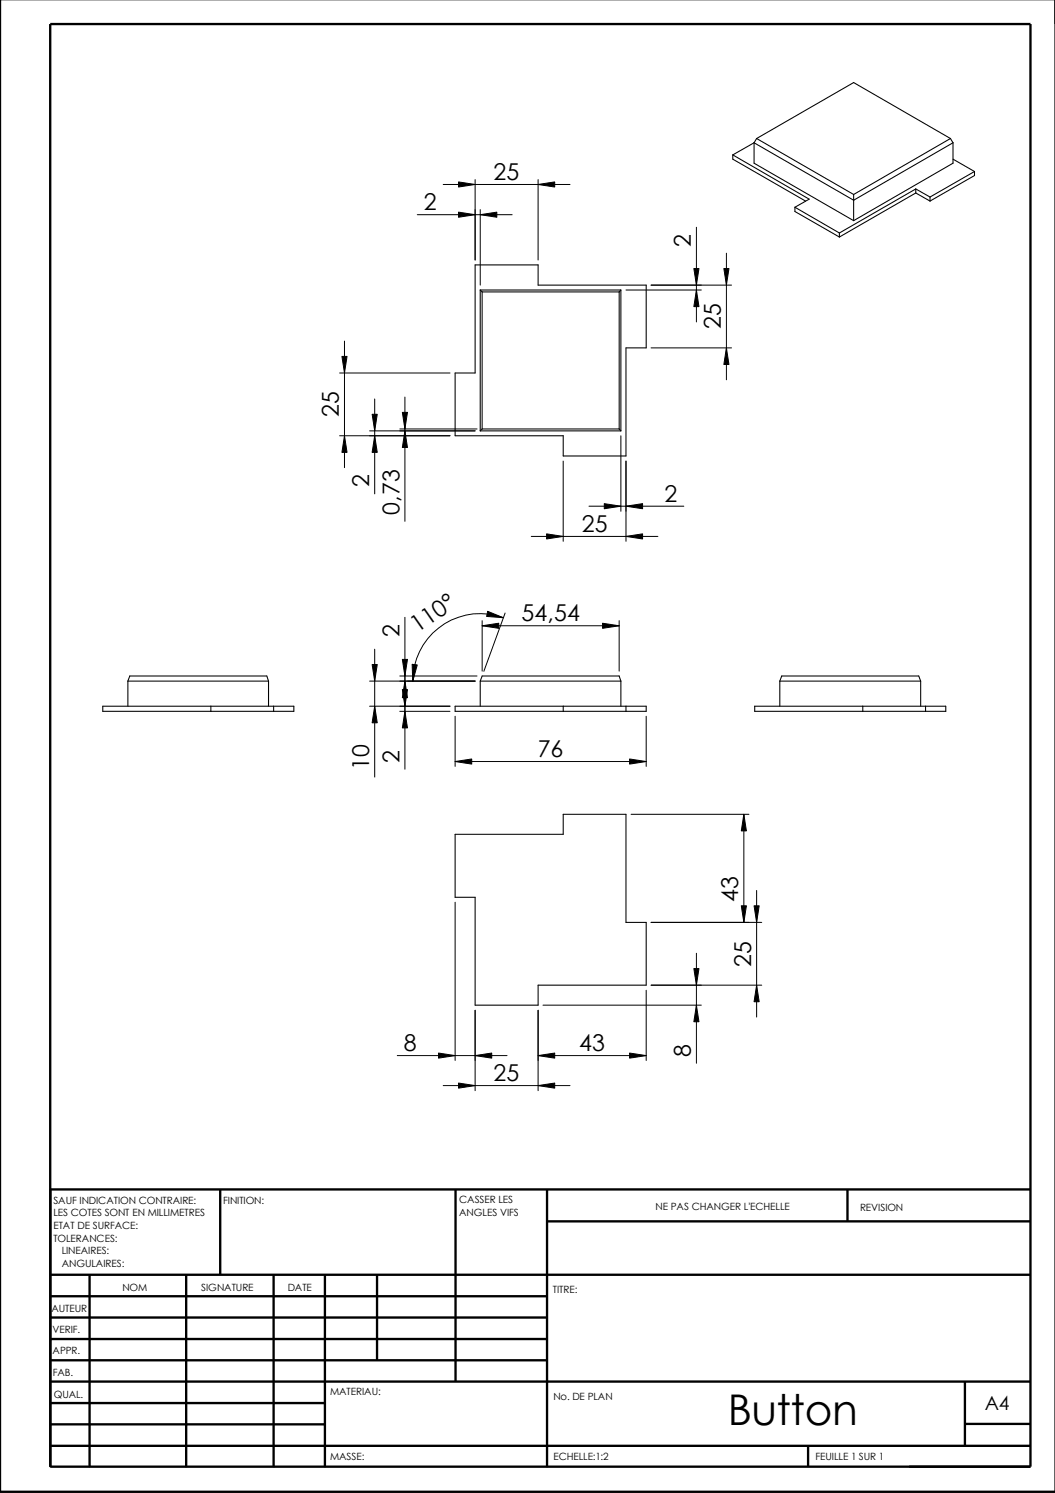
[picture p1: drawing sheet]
<svg xmlns="http://www.w3.org/2000/svg" width="210mm" height="297mm" viewBox="0 0 210 297" stroke-linecap="round" stroke-linejoin="round" font-family="sans-serif">
<g fill="none" stroke="#000" stroke-width=".47">
<path d="M0 -.1v296.9h209.9M10 4.8h195v287h-195zM43.8 236.6v17M90.6 236.6v38.3M108.8 236.6v55.3M168.6 236.6v6.3M205 236.6h-195v55.3M10 257.9h98.8M10 253.6h195M17.8 253.6v38.3M37 253.6v38.3M54.4 253.6v38.3"/>
<path d="M64.6 253.6v38.3M75 253.6v17M108.8 243h96.2M10 262.1h98.8M10 266.4h98.8M10 270.6h98.8M10 279.1h54.6M10 274.9h195M192 274.8v12.7M10 283.4h54.6M10 287.7h195M160.8 287.5v4.3"/>
<path d="M192 283.3h13"/>
</g>
<g fill="none" stroke="#000" stroke-width=".21">
<path d="M145.8 30.8l15.2 8.8-2.8 1.6M145.8 30.8v.9l14.5 8.3M150 28.4v4.1l19.8 11.4M150 28.4l-4.2 2.4M150 28.4l19.8 11.4 19.8-11.4M150.5 27.6l-.5 .8M150.5 27.6l19.3 11.1M150.5 27.6l19.3-11.2 19.3 11.2M169.8 38.7v5.2M182.2 37.6l2.8 1.6M182.2 37.6l-15.2 8.8M182.2 37.6v.8"/>
<path d="M182.2 38.4l-15.2 8.8M182.2 38.4l2.8 1.6M185 39.2v.8M189.1 27.6l-19.3 11.1M189.1 27.6l.5 .8M189.6 28.4v4.1l-19.8 11.4M189.6 31.7l4.3 2.4M193.9 34.1l-8.9 5.1M193.9 34.1v.8l-8.9 5.1M94.5 52.7h12.6v4h21.5v12.5h-4.1v21.5h-12.4v-4h-21.5v-12.5h3.9zM95.5 57.7v28M95.5 57.7l.4 .4"/>
<path d="M95.5 57.7h28M95.9 58.1h27.3M95.9 58.1v27.2M123.2 58.1v27.2M123.5 57.7v28M123.5 57.7l-.3 .4M158.2 41.2l8.8 5.2M158.2 41.2v.9l8.8 5.1M167 46.4v.8M95.5 85.7h28M95.9 85.3l-.4 .4M95.9 85.3h27.3"/>
<path d="M123.2 85.3l.3 .4M25.4 135.5h28M25.4 135.5l.4-1h27.3l.3 1M25.4 135.5v5M53.4 135.5v5M95.5 135.5v5M95.5 135.5h28M95.5 135.5l.4-1h27.3l.3 1M123.5 135.5v5M155.2 135.5h28M155.2 135.5l.3-1h27.3l.4 1M155.2 135.5v5"/>
<path d="M183.2 135.5v5M20.4 140.5h38.1v1h-38.1zM42 140.5v1M54.4 140.5v1M90.6 140.5h38v1h-38zM112.1 140.5v1M124.5 140.5v1M150.2 140.5h38v1h-38zM171.7 140.5v1M184.1 140.5v1M90.6 166h21.5v-4h12.4v21.5h4.1v12.5h-21.5v4h-12.6v-21.5h-3.9z"/>
</g>
<g fill="none" stroke="#000" stroke-width=".2">
<path d="M88.2 36.7h25.2M91.2 36.2l3.3 .5-3.3 .5zM94.5 35.7v16M107.1 36.7l3.3-.5v1zM107.1 35.7v16M83 42.7h18.9M91.2 42.2l3.3 .5-3.3 .5zM95.5 42.7l3.3-.5v1zM95.5 41.7v15M124.5 57.7h15M129.5 56.7h16M138 53.4h1.1l-.5 3.3z"/>
<path d="M138.6 57.7l.5 3.3h-1.1zM138.6 45.2v18.9M144 53.4h1l-.5 3.3zM144.5 50.4v25.2M67.6 74.2h21.9M68 70.9h1l-.5 3.3zM68.5 67.9v25.1M74.5 79.4v18.9M80.6 79v24.7M129.5 69.2h16M144.5 69.2l.5 3.3h-1zM67.6 86.7h21.9"/>
<path d="M68.5 86.7l.5 3.3h-1zM73.5 85.7h21M74 82.4h1.1l-.6 3.3zM74.5 86.7l.6 3.3h-1.1zM79.5 85.3h15.4M80.1 82h1l-.5 3.3zM80.6 85.7l.5 3.3h-1zM112.1 91.7v16M123.5 86.7v15M124.5 91.7v16M105.7 106.7h25.2M108.8 106.2l3.3 .5-3.3 .5z"/>
<path d="M117.2 100.7h18.9M120.2 100.2l3.3 .5-3.3 .5zM124.5 100.7l3.3-.5v1zM124.5 106.7l3.3-.5v1zM73.5 135.5h21M74 132.2h1.1l-.6 3.3zM74.5 129.2v25.4M79.5 134.5h15.4M80.1 137.2h1l-.5 3.3zM80.1 131.2h1l-.5 3.3zM80.6 135.5l.5 3.3h-1zM80.6 122.8v30.2"/>
<path d="M82 132.2l1 .1-.9 3.2zM95.9 124.5l3.3-.5v1zM95.9 123.5v10M95.9 124.5h27.3M97 121.6l3.1 1.3-3.3-.3zM100.1 122.9a13.4 13.4 0 0 0-18 12.6M100.5 122l-4.2 11.6M119.9 124l3.3 .5-3.3 .5zM123.2 123.5v10M73.5 140.5h16M74.5 140.5l.6 3.3h-1.1zM79.5 141.5h10"/>
<path d="M80.6 141.5l.5 3.3h-1zM90.6 151.5l3.3-.5v1zM90.6 142.5v10M90.6 151.5h38M125.3 151l3.3 .5-3.3 .5zM128.6 142.5v10M90.6 179.5v31.5M125.6 162h23.4M148 162l.5 3.3h-1zM148 162v21.5M150.5 177.2v25.2M108 200h31.5"/>
<path d="M128.6 197v14M129.5 183.5h22.1M129.5 196h22.1M138 192.7h1.1l-.5 3.3zM138.6 200l.5 3.3h-1.1zM138.6 189.7v21.8M147.5 180.2h1l-.5 3.3zM150 180.2h1l-.5 3.3zM150.5 196l.5 3.3h-1zM79 210h21.9M87.2 209.5l3.4 .5-3.4 .5zM88.2 216h25.2"/>
<path d="M91.2 215.5l3.3 .5-3.3 .5zM94.5 210l3.3-.5v1zM94.5 201v16M107.1 216l3.3-.5v1zM107.1 210l3.3-.5v1zM107.1 201v16M107.1 210h21.5M125.3 209.5l3.3 .5-3.3 .5z"/>
</g>
<g fill="#000">
<path d="M91.2 36.2l3.3 .5-3.3 .5zM107.1 36.7l3.3-.5v1zM91.2 42.2l3.3 .5-3.3 .5zM95.5 42.7l3.3-.5v1zM138 53.4h1.1l-.5 3.3zM138.6 57.7l.5 3.3h-1.1zM144 53.4h1l-.5 3.3zM68 70.9h1l-.5 3.3zM144.5 69.2l.5 3.3h-1zM68.5 86.7l.5 3.3h-1zM74.5 86.7l.6 3.3h-1.1zM74 82.4h1.1l-.6 3.3z"/>
<path d="M80.1 82h1l-.5 3.3zM80.6 85.7l.5 3.3h-1zM108.8 106.2l3.3 .5-3.3 .5zM120.2 100.2l3.3 .5-3.3 .5zM124.5 100.7l3.3-.5v1zM124.5 106.7l3.3-.5v1zM74 132.2h1.1l-.6 3.3zM80.6 135.5l.5 3.3h-1zM80.1 131.2h1l-.5 3.3zM82 132.2l1 .1-.9 3.2zM95.9 124.5l3.3-.5v1zM97 121.6l3.1 1.3-3.3-.3z"/>
<path d="M119.9 124l3.3 .5-3.3 .5zM74.5 140.5l.6 3.3h-1.1zM80.6 141.5l.5 3.3h-1zM80.1 137.2h1l-.5 3.3zM90.6 151.5l3.3-.5v1zM125.3 151l3.3 .5-3.3 .5zM148 162l.5 3.3h-1zM138 192.7h1.1l-.5 3.3zM138.6 200l.5 3.3h-1.1zM147.5 180.2h1l-.5 3.3zM150 180.2h1l-.5 3.3zM150.5 196l.5 3.3h-1z"/>
<path d="M87.2 209.5l3.4 .5-3.4 .5zM91.2 215.5l3.3 .5-3.3 .5zM94.5 210l3.3-.5v1zM107.1 216l3.3-.5v1zM107.1 210l3.3-.5v1zM125.3 209.5l3.3 .5-3.3 .5z"/>
</g>
<text font-size="8.4" x="144.8" y="283.5">Button</text>
<g font-size="4.6">
<text x="98.2" y="35.8">25</text>
<text x="84.3" y="41.8">2</text>
<text x="137.5" y="49.1" transform="rotate(-90 137.5 49.1)">2</text>
<text x="143.4" y="65.5" transform="rotate(-90 143.4 65.5)">25</text>
<text x="67.4" y="83" transform="rotate(-90 67.4 83)">25</text>
<text x="73.4" y="96.9" transform="rotate(-90 73.4 96.9)">2</text>
<text x="132.2" y="99.8">2</text>
<text x="79.5" y="102.4" transform="rotate(-90 79.5 102.4)">0,73</text>
<text x="115.7" y="105.8">25</text>
<text x="103.8" y="123.6">54,54</text>
<text x="79.5" y="126.7" transform="rotate(-90 79.5 126.7)">2</text>
<text x="83.1" y="126" transform="rotate(-35 83.1 126)">110°</text>
<text x="73.4" y="153.3" transform="rotate(-90 73.4 153.3)">10</text>
<text x="79.5" y="151.7" transform="rotate(-90 79.5 151.7)">2</text>
<text x="107" y="150.6">76</text>
<text x="146.9" y="179.4" transform="rotate(-90 146.9 179.4)">43</text>
<text x="149.4" y="192.3" transform="rotate(-90 149.4 192.3)">25</text>
<text x="80.3" y="209.1">8</text>
<text x="115.2" y="209.1">43</text>
<text x="98.2" y="215.1">25</text>
<text x="137.5" y="210.2" transform="rotate(-90 137.5 210.2)">8</text>
</g>
<text font-size="3.9" x="195.9" y="280.5">A4</text>
<g font-size="2">
<text x="10.6" y="239.5">SAUF INDICATION CONTRAIRE:</text>
<text x="44.4" y="239.5">FINITION:</text>
<text x="91.4" y="239.4">CASSER LES</text>
<text x="10.6" y="242">LES COTES SONT EN MILLIMETRES</text>
<text x="10.6" y="244.5">ETAT DE SURFACE:</text>
<text x="91.4" y="241.9">ANGLES VIFS</text>
<text x="130.4" y="240.8">NE PAS CHANGER L'ECHELLE</text>
<text x="171.1" y="241">REVISION</text>
<text x="10.6" y="247">TOLERANCES:</text>
<text x="12.3" y="249.5">LINEAIRES:</text>
<text x="12.3" y="252">ANGULAIRES:</text>
<text x="24.3" y="256.9">NOM</text>
<text x="40" y="256.9">SIGNATURE</text>
<text x="57.2" y="256.9">DATE</text>
<text x="110" y="257.2">TITRE:</text>
<text x="10.2" y="261">AUTEUR</text>
<text x="10.5" y="269.4">APPR.</text>
<text x="10.5" y="265.3">VERIF.</text>
<text x="10.5" y="273.7">FAB.</text>
<text x="10.7" y="278.1">QUAL.</text>
<text x="65.7" y="277.5">MATERIAU:</text>
<text x="110.1" y="278.6">No. DE PLAN</text>
<text x="65.7" y="290.5">MASSE:</text>
<text x="110.1" y="290.5">ECHELLE:1:2</text>
<text x="162.3" y="290.4">FEUILLE 1 SUR 1</text>
</g>
</svg>
